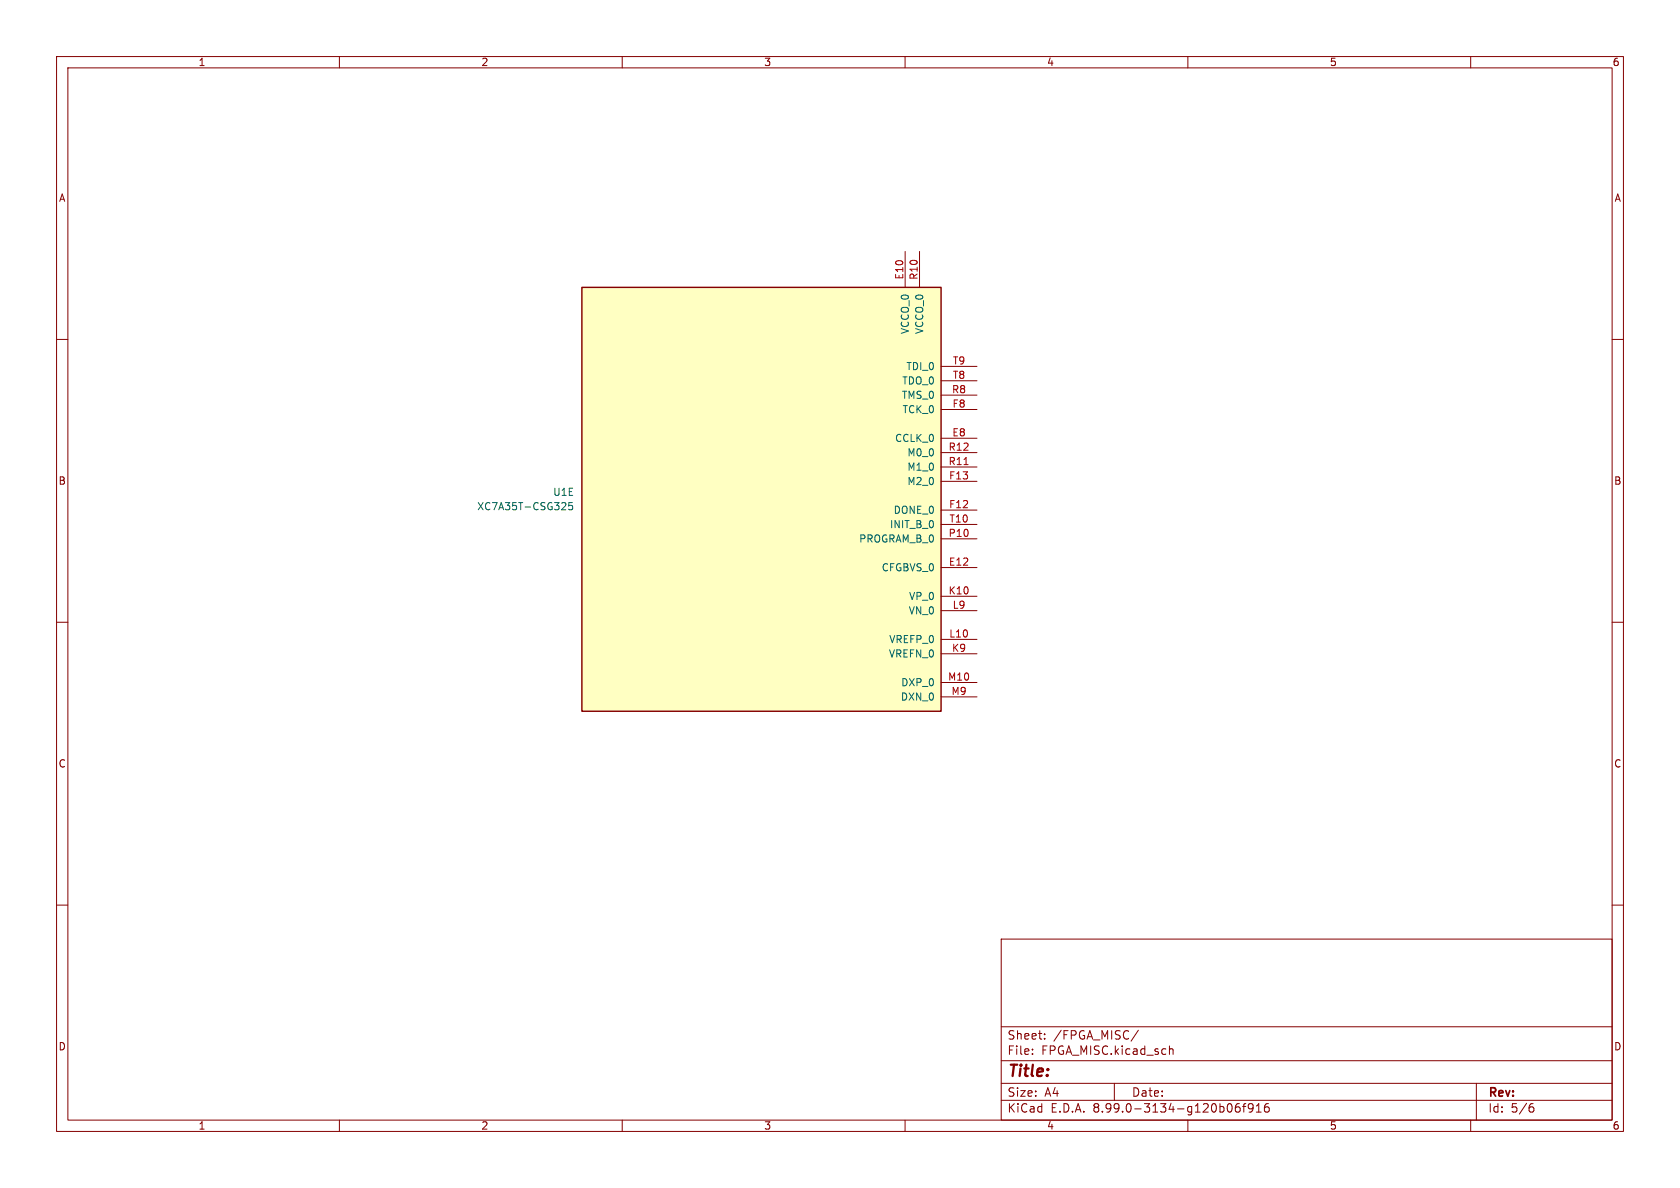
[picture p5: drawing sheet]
<svg xmlns="http://www.w3.org/2000/svg" width="297mm" height="210mm" viewBox="0 0 297 210" stroke-linecap="round" stroke-linejoin="round" font-family="sans-serif">
<g fill="none" stroke="#840000" stroke-width=".18">
<path d="M10 10h277v190h-277zM12 12h273v186h-273zM60 10v2M110 10v2M160 10v2M210 10v2M260 10v2M10 60h2M285 60h2M10 110h2M285 110h2M10 160h2"/>
<path d="M177 166h108v32h-108zM285 160h2M60 198v2M110 198v2M160 198v2M177 194.5h108M177 191.5h108M177 187.5h108M177 181.5h108M182.5 186.3v.1M182.5 185.5v.1M184.7 183.6v.1"/>
<path d="M184.7 182.8v.1M197 191.5v3M201.2 182.1l-1.2 2M206.7 184.9v1.5M206.7 185.5l.3-.1 .3 .1 .1 .9M210 198v2M219.1 195.1a.59 .59 0 0 0-.7 .6v.6l.1 .2 .5 .1 .2-.1v-.5l-.1-.3h-.4l-.3 .3M219.7 195.6h.5M220.2 195.1l-.3 .2v1.3M221.5 195.7l-.3 .3h-.2l-.3-.3 .1-.5 .4-.1 .3 .1a.99 .99 0 0 1-.4 1.4h-.3M222.1 196.6h.9M222.1 195.5l.4-.4v1.5"/>
<path d="M224.2 195.1a.59 .59 0 0 0-.7 .6v.6l.2 .2 .4 .1 .2-.1 .1-.5-.2-.3h-.4l-.3 .3M260 198v2M261 191.5v6.5M270.6 195.7h.4l.2 .3-.1 .5-.5 .1M271 195.1l-.4 .1"/>
</g>
<path d="M102.9 50.8h63.5v74.9h-63.5z" fill="#ffffc2"/>
<path d="M102.9 50.8h63.5v74.9h-63.5z" fill="none" stroke="#840000" stroke-width=".25"/>
<g fill="none" stroke="#840000" stroke-width=".18">
<path d="M160 44.5v6.3M162.6 44.5v6.3M166.4 64.8h6.3M166.4 67.3h6.3M166.4 69.9h6.3M166.4 72.4h6.3M166.4 77.5h6.3M166.4 80h6.3M166.4 82.6h6.3M166.4 85.1h6.3M166.4 90.2h6.3M166.4 92.7h6.3"/>
<path d="M166.4 95.3h6.3M166.4 100.3h6.3M166.4 105.4h6.3M166.4 108h6.3M166.4 113h6.3M166.4 115.6h6.3M166.4 120.7h6.3M166.4 123.2h6.3"/>
</g>
<path d="M170.4 82.1h.7" fill="none" stroke="#a90000" stroke-width=".18"/>
<path d="M99.8 88.8l.2 .3v.3l-.7 .7h.7M101.2 88.8h-.6l-.1 .6 .2-.1 .4 .1 .1 .2v.4l-.2 .1-.5-.1" fill="none" stroke="#006464" stroke-width=".18"/>
<text font-size="2.8" fill="#840000" x="178" y="190.9">Title:</text>
<g font-size="2.1" fill="#840000">
<text x="178" y="184">Sheet:</text>
<text x="186.2" y="184">/FPGA_MISC/</text>
<text x="178" y="186.7">File:</text>
<text x="184.1" y="186.7">FPGA_MISC.kicad_sch</text>
<text x="178" y="196.9">KiCad</text>
<text x="178" y="194.1">Size:</text>
<text x="184.7" y="194.1">A4</text>
<text x="185.7" y="196.9">E.D.A.</text>
<text x="193.3" y="196.9">8.99.0-3134-g120b06f916</text>
<text x="200" y="194.1">Date:</text>
<text x="263" y="194.3">Rev:</text>
<text x="263" y="196.9">Id:</text>
<text x="267.1" y="196.9">5/6</text>
</g>
<g font-size="1.8" fill="#840000">
<text x="35" y="11.9">1</text>
<text x="85" y="11.9">2</text>
<text x="135" y="11.9">3</text>
<text x="185" y="11.9">4</text>
<text x="235" y="11.9">5</text>
<text x="285" y="11.9">6</text>
<text x="10.3" y="35.9">A</text>
<text x="285.3" y="35.9">A</text>
<text x="10.3" y="85.9">B</text>
<text x="285.3" y="85.9">B</text>
<text x="10.3" y="135.9">C</text>
<text x="285.3" y="135.9">C</text>
<text x="10.3" y="185.9">D</text>
<text x="285.3" y="185.9">D</text>
<text x="35" y="199.9">1</text>
<text x="85" y="199.9">2</text>
<text x="135" y="199.9">3</text>
<text x="185" y="199.9">4</text>
<text x="235" y="199.9">5</text>
<text x="285" y="199.9">6</text>
</g>
<g font-size="1.8" fill="#a90000">
<text x="159.8" y="49.5" transform="rotate(-90 159.8 49.5)">E10</text>
<text x="162.3" y="49.6" transform="rotate(-90 162.3 49.6)">R10</text>
<text x="168.4" y="64.5">T9</text>
<text x="168.2" y="69.6">R8</text>
<text x="168.4" y="67.1">T8</text>
<text x="168.3" y="77.2">E8</text>
<text x="168.3" y="72.1">F8</text>
<text x="167.6" y="79.8">R12</text>
<text x="167.6" y="82.3">R11</text>
<text x="167.7" y="84.8">F13</text>
<text x="167.7" y="89.9">F12</text>
<text x="167.6" y="95">P10</text>
<text x="167.8" y="92.5">T10</text>
<text x="167.7" y="100.1">E12</text>
<text x="167.6" y="105.2">K10</text>
<text x="168.3" y="107.7">L9</text>
<text x="167.7" y="112.8">L10</text>
<text x="168.2" y="115.3">K9</text>
<text x="167.5" y="120.4">M10</text>
<text x="168.1" y="122.9">M9</text>
</g>
<g font-size="1.8" fill="#006464">
<text x="160.9" y="59.2" transform="rotate(-90 160.9 59.2)">VCCO_0</text>
<text x="163.4" y="59.2" transform="rotate(-90 163.4 59.2)">VCCO_0</text>
<text x="160.1" y="65.6">TDI_0</text>
<text x="159.3" y="70.7">TMS_0</text>
<text x="159.4" y="68.2">TDO_0</text>
<text x="159.5" y="73.3">TCK_0</text>
<text x="158.1" y="78.3">CCLK_0</text>
<text x="160.3" y="80.9">M0_0</text>
<text x="160.3" y="83.4">M1_0</text>
<text x="97.7" y="87.9">U1E</text>
<text x="160.3" y="86">M2_0</text>
<text x="84.3" y="90.4">XC7A35T-CSG325</text>
<text x="157.2" y="93.6">INIT_B_0</text>
<text x="157.9" y="91">DONE_0</text>
<text x="151.8" y="96.1">PROGRAM_B_0</text>
<text x="155.8" y="101.2">CFGBVS_0</text>
<text x="160.6" y="106.3">VP_0</text>
<text x="157.1" y="113.9">VREFP_0</text>
<text x="160.6" y="108.8">VN_0</text>
<text x="157" y="116.4">VREFN_0</text>
<text x="159.2" y="124.1">DXN_0</text>
<text x="159.2" y="121.5">DXP_0</text>
</g>
</svg>
